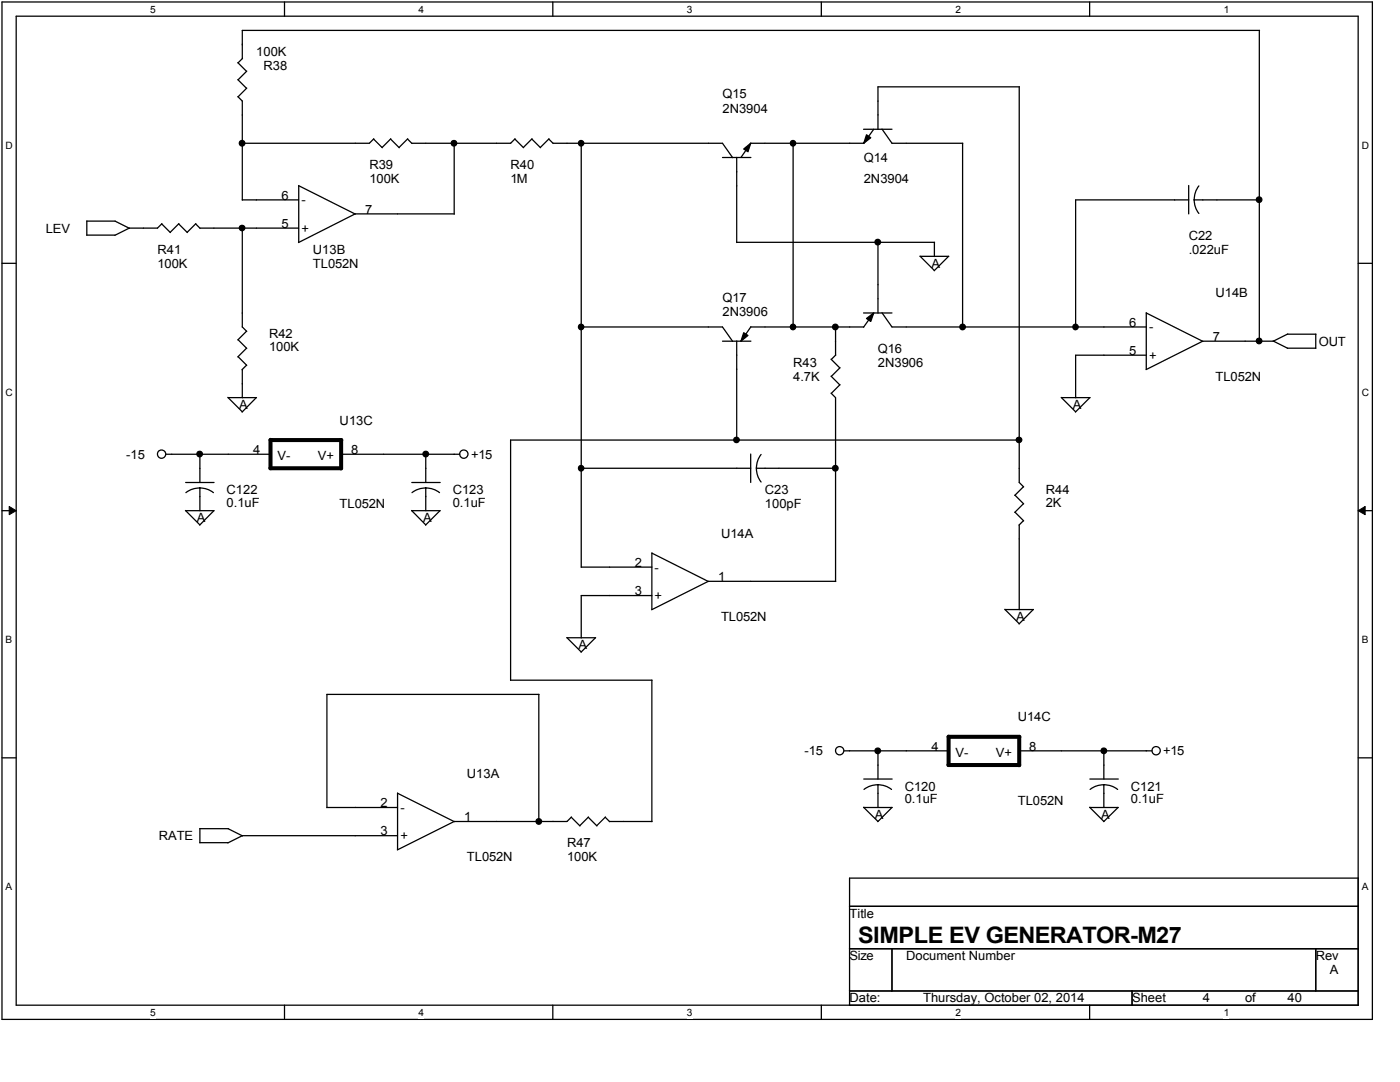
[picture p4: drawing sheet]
<svg xmlns="http://www.w3.org/2000/svg" width="279mm" height="216mm" viewBox="0 0 279 216" stroke-linecap="round" stroke-linejoin="round" font-family="sans-serif">
<path d="M.4 .4h273.5v203h-273.5zM3.2 3.2h267.9v197.4h-267.9z" fill="none" stroke="#000" stroke-width=".25"/>
<g fill="#fff">
<path d="M30 .7h1.1v2.3h-1.1z"/>
<path d="M30 200.9h1.1v2.3h-1.1z"/>
</g>
<path d="M56.8 .4v2.8M56.8 200.6v2.8" fill="none" stroke="#000" stroke-width=".25"/>
<g fill="#fff">
<path d="M83.5 .7h1.1v2.3h-1.1z"/>
<path d="M83.5 200.9h1.1v2.3h-1.1z"/>
</g>
<path d="M110.3 .4v2.8M110.3 200.6v2.8" fill="none" stroke="#000" stroke-width=".25"/>
<g fill="#fff">
<path d="M137.1 .7h1.1v2.3h-1.1z"/>
<path d="M137.1 200.9h1.1v2.3h-1.1z"/>
</g>
<path d="M163.9 .4v2.8M163.9 200.6v2.8" fill="none" stroke="#000" stroke-width=".25"/>
<g fill="#fff">
<path d="M190.7 .7h1.1v2.3h-1.1z"/>
<path d="M190.7 200.9h1.1v2.3h-1.1z"/>
</g>
<path d="M217.5 .4v2.8M217.5 200.6v2.8" fill="none" stroke="#000" stroke-width=".25"/>
<g fill="#fff">
<path d="M244.2 .7h1.1v2.3h-1.1z"/>
<path d="M244.2 200.9h1.1v2.3h-1.1z"/>
<path d="M1.1 27.9h1.5v2.2h-1.5z"/>
<path d="M271.8 27.9h1.4v2.2h-1.4z"/>
<path d="M1.1 77.2h1.5v2.2h-1.5z"/>
<path d="M271.8 77.2h1.4v2.2h-1.4z"/>
</g>
<path d="M.4 52.5h2.8M271.1 52.5h2.8" fill="none" stroke="#000" stroke-width=".25"/>
<g fill="#fff">
<path d="M1.1 126.5h1.3v2.3h-1.3z"/>
<path d="M271.8 126.5h1.3v2.3h-1.3z"/>
</g>
<path d="M.4 101.9h2.8M271.1 101.9h2.8" fill="none" stroke="#000" stroke-width=".25"/>
<path d="M1.8 101.1l1.4 .8-1.4 .8zM271.1 101.9l1.3-.8v1.6z" fill="#000"/>
<path d="M1.8 101.1l1.4 .8-1.4 .8zM271.1 101.9l1.3-.8v1.6z" fill="none" stroke="#000" stroke-width=".2"/>
<g fill="#fff">
<path d="M1.1 175.9h1.3v2.2h-1.3z"/>
<path d="M271.8 175.9h1.3v2.2h-1.3z"/>
</g>
<g fill="none" stroke="#000" stroke-width=".25">
<path d="M47.5 19.3l.9 .9v19.7M47.5 15.9l1.7 1.7M47.5 12.5l1.7 1.7M48.4 11.7l-.9 .8M49.2 17.6l-1.7 1.7M49.2 14.2l-1.7 1.7M203.4 17.3v79l.9 .9M203.5 17.3h-28.3v8.5M251.3 6.1v62M251.4 6.1h-203v5.6M48.4 39.9h11.2M59.6 37v11.4"/>
<path d="M59.6 37.1l11.3 5.6M74.6 27.7l1.7 1.8M74.6 27.7l-.9 .9h-25.3M77.9 27.7l1.8 1.8M78 27.7l-1.7 1.7M81.3 27.7l.9 .9M81.4 27.7l-1.8 1.7M90.6 28.6v14.1M102.7 27.7l1.8 1.8M102.8 27.7l-.9 .9h-19.7M106.1 27.7l1.8 1.8M106.2 27.7l-1.8 1.7"/>
<path d="M109.5 27.7l.9 .9M109.6 27.7l-1.8 1.7M110.4 28.6h33.8l2 2.9M116 28.6v84.6M144.2 31.4h5.7M147 31.4v17M148.4 29.7l1.4-1.1-.5 1.7zM149.8 28.6h22.6M149.9 28.5l-2 2.9M158.3 28.6v36.7M172.3 25.8h5.7M172.9 26.9l.9 .6-1.4 1.1z"/>
<path d="M174.4 25.8l-2.1 2.8M176 25.8l2 2.8h14.1M192.1 28.6v36.7M237.2 37v5.7M237.2 39.9h-22.5v25.4M238.3 39.9l.3 1.4 .7 1.3M238.3 39.9h13.1M239.3 37.1l-.7 1.3-.3 1.5M17.3 46.9h5.7M17.3 44.1h5.7M17.3 44.1v2.8M23 44.1l2.8 1.5"/>
<path d="M32.3 44.7l1.7 1.7M32.3 44.6l-.9 .9h-5.6l-2.9 1.5M35.7 44.7l1.7 1.7M35.7 44.6l-1.7 1.8M39.9 45.5h19.7M39.9 45.6l-.8-1-1.8 1.8M48.4 45.5v19.7l.8 .9M90.7 42.7h-19.8l-11.3 5.7M147 48.4h39.5v2.8M175.2 48.4v14.1M183.6 51.1l2.9 2.9M183.6 51.1h5.8"/>
<path d="M189.3 51.1l-2.9 2.9M45.5 79.3l2.9 2.9M45.5 79.3h5.7M47.5 67.8l1.7 1.7M47.5 71.2l1.7 1.7M48.4 73.7v5.7M49.2 66.1l-1.7 1.7M49.2 69.5l-1.7 1.7M49.2 72.9l-.9 .9M51.1 79.3l-2.8 2.9M116 65.2h28.2l2 2.9M144.2 68.1h5.7"/>
<path d="M147 68v19.8M148.4 66.4l.9 .5-1.4 1.2zM149.8 65.2h22.6M149.9 65.2l-2 2.9M165.9 78.5l.9 .8v36.7M165.9 75.1l1.7 1.7M165.9 71.7l1.7 1.7M166.8 65.2v5.7M166.8 70.8l-.9 .9M167.6 76.8l-1.7 1.7M167.6 73.4l-1.7 1.7M172.3 62.5h5.7"/>
<path d="M172.9 63.6l1.5-1.1-.6 1.6zM174.4 62.5l-2.1 2.8M176 62.4l2 2.8h50.8M211.8 79.3l2.9 2.9M211.8 79.3h5.7M217.5 79.3l-2.9 2.9M228.8 62.4v11.3M228.8 62.5l11.3 5.6M228.8 70.9h-14.1v8.5M254.1 68l2.9 1.5M254.2 68.1h-14.2l-11.3 5.7M257 66.7h5.6"/>
<path d="M257 66.6l-2.9 1.5M262.6 66.7v2.8h-5.7M33.1 90.6h20.9M37.1 96.3h5.6M39.9 97.4l1.4 .2 1.3 .7M39.9 97.4l-1.5 .2-1.3 .7M39.9 90.6v5.7M39.9 97.4v4.5M68.1 90.6h23.6M82.2 96.3h5.6M85 97.4l1.4 .2 1.3 .7M85 97.4l-1.5 .2-1.3 .7"/>
<path d="M85 90.6v5.7M85 97.4v4.5M116 93.4h33.8M149.8 90.6v5.7M151 93.4l.2 1.5 .7 1.3M151 93.4h15.8M151.9 90.7l-.7 1.3-.2 1.4M202.6 98.8l1.7 1.7M203.5 87.8h-101.6v48M204.3 97.1l-1.8 1.8M37 101.9l2.9 2.8M37.1 101.9h5.6"/>
<path d="M42.7 101.9l-2.9 2.9M82.1 101.9l2.9 2.8M82.2 101.9h5.6M87.8 101.9l-2.9 2.9M116 113.2h14.1M130.1 110.3v11.3M130.1 110.4l11.3 5.6M130.1 118.8h-14.1v8.5M166.8 116h-25.4l-11.3 5.7M202.6 102.2l1.7 1.7M203.4 104.7v17M204.3 100.5l-1.8 1.7"/>
<path d="M204.3 103.9l-.9 .9M101.9 135.7h28.2M107.5 138.6v25.4M107.6 138.6h-42.4v22.6M113.1 127.2l2.9 2.9M113.2 127.3h5.7M118.8 127.3l-2.8 2.8M130.1 135.7v28.3M200.5 121.6l2.9 2.9M200.6 121.6h5.6M206.2 121.6l-2.8 2.9M.4 151.2h2.8"/>
<path d="M79.3 158.2v11.3M79.3 158.3l11.4 5.7M168.4 149.8h20.9M172.4 155.4h5.7M175.2 156.6l1.4 .2 1.3 .7M175.2 156.6l-1.5 .2-1.3 .7M175.2 149.8v5.6M175.2 156.6v4.5M203.4 149.8h26.5M217.5 155.4h5.7M220.3 156.6l1.5 .2 1.3 .7M220.3 156.6l-1.5 .2-1.3 .7"/>
<path d="M220.3 149.8v5.6M220.3 156.6v4.5M271.1 151.2h2.8M39.9 165.3v2.8h5.6M39.9 165.4h5.7M45.5 165.4l2.9 1.4M65.2 161.1h14.1M79.3 166.8h-30.9l-2.9 1.4M114 163.1l1.7 1.7M114.1 163l-.9 .9h-22.6l-11.3 5.7M117.4 163.1l1.7 1.7M117.4 163l-1.7 1.8"/>
<path d="M120.8 163.1l.9 .9M120.8 163l-1.7 1.8M121.6 163.9h8.5M169.5 175.2h101.6v25.4h-101.6zM172.3 161.1l2.9 2.8M172.4 161.1h5.7M178 161.1l-2.8 2.9M223.1 161.1l-2.8 2.9M223.2 161.1h-5.7l2.8 2.8M169.5 180.8h101.6M169.5 189.3h101.6M169.5 197.7h101.6"/>
<path d="M178 189.3v8.4M225.9 197.7v2.9M262.6 189.3v8.4"/>
<circle cx="48.3" cy="28.6" r=".56"/>
<circle cx="90.6" cy="28.6" r=".56"/>
<circle cx="116" cy="28.6" r=".55"/>
<circle cx="158.2" cy="28.6" r=".55"/>
<circle cx="251.3" cy="39.8" r=".56"/>
<circle cx="48.3" cy="45.5" r=".55"/>
<circle cx="175.2" cy="48.3" r=".56"/>
<circle cx="116" cy="65.2" r=".55"/>
<circle cx="158.2" cy="65.2" r=".55"/>
<circle cx="166.7" cy="65.2" r=".56"/>
<circle cx="192.1" cy="65.2" r=".56"/>
<circle cx="214.6" cy="65.2" r=".55"/>
<circle cx="251.3" cy="68" r=".56"/>
<circle cx="32.2" cy="90.6" r=".83"/>
<circle cx="39.8" cy="90.6" r=".56"/>
<circle cx="85" cy="90.6" r=".56"/>
<circle cx="92.6" cy="90.6" r=".83"/>
<circle cx="116" cy="93.4" r=".55"/>
<circle cx="147" cy="87.8" r=".55"/>
<circle cx="166.7" cy="93.4" r=".56"/>
<circle cx="203.4" cy="87.8" r=".55"/>
<circle cx="167.6" cy="149.8" r=".83"/>
<circle cx="175.2" cy="149.8" r=".56"/>
<circle cx="220.3" cy="149.8" r=".56"/>
<circle cx="230.7" cy="149.8" r=".83"/>
<circle cx="107.5" cy="163.9" r=".56"/>
</g>
<g fill="#000">
<path d="M148.4 29.7l1.4-1.1-.5 1.7zM172.9 26.9l.9 .6-1.4 1.1zM148.4 66.4l.9 .5-1.4 1.2zM172.9 63.6l1.5-1.1-.6 1.6z"/>
<circle cx="48.3" cy="28.6" r=".56"/>
<circle cx="90.6" cy="28.6" r=".56"/>
<circle cx="116" cy="28.6" r=".55"/>
<circle cx="158.2" cy="28.6" r=".55"/>
<circle cx="251.3" cy="39.8" r=".56"/>
<circle cx="48.3" cy="45.5" r=".55"/>
<circle cx="175.2" cy="48.3" r=".56"/>
<circle cx="116" cy="65.2" r=".55"/>
<circle cx="158.2" cy="65.2" r=".55"/>
<circle cx="166.7" cy="65.2" r=".56"/>
<circle cx="192.1" cy="65.2" r=".56"/>
<circle cx="214.6" cy="65.2" r=".55"/>
<circle cx="251.3" cy="68" r=".56"/>
<circle cx="39.8" cy="90.6" r=".56"/>
<circle cx="85" cy="90.6" r=".56"/>
<circle cx="116" cy="93.4" r=".55"/>
<circle cx="147" cy="87.8" r=".55"/>
<circle cx="166.7" cy="93.4" r=".56"/>
<circle cx="203.4" cy="87.8" r=".55"/>
<circle cx="175.2" cy="149.8" r=".56"/>
<circle cx="220.3" cy="149.8" r=".56"/>
<circle cx="107.5" cy="163.9" r=".56"/>
</g>
<path d="M53.9 93.4h14.2M54 87.8h14.1v5.7M54 87.8v5.6M189.3 147h14.2M189.3 147v5.7h14.1M203.4 147v5.7" fill="none" stroke="#000" stroke-width=".8"/>
<text font-size="4.5" x="171.2" y="188.2">SIMPLE EV GENERATOR-M27</text>
<g font-size="2.5">
<text x="51.1" y="11.1">100K</text>
<text x="52.6" y="14">R38</text>
<text x="144.2" y="19.6">Q15</text>
<text x="144.2" y="22.4">2N3904</text>
<text x="73.7" y="33.7">R39</text>
<text x="101.9" y="33.7">R40</text>
<text x="172.4" y="32.3">Q14</text>
<text x="56.2" y="39.8">6</text>
<text x="60.2" y="40.8">-</text>
<text x="73.7" y="36.5">100K</text>
<text x="101.9" y="36.5">1M</text>
<text x="172.4" y="36.5">2N3904</text>
<text x="9.2" y="46.4">LEV</text>
<text x="56.2" y="45.5">5</text>
<text x="60.2" y="46.4">+</text>
<text x="72.9" y="42.6">7</text>
<text x="237.2" y="47.8">C22</text>
<text x="31.4" y="50.6">R41</text>
<text x="31.4" y="53.4">100K</text>
<text x="62.5" y="50.6">U13B</text>
<text x="62.5" y="53.4">TL052N</text>
<text x="185.9" y="53.4">A</text>
<text x="237.2" y="50.6">.022uF</text>
<text x="242.6" y="59.4">U14B</text>
<text x="144.2" y="60.2">Q17</text>
<text x="144.2" y="63">2N3906</text>
<text x="225.3" y="65.2">6</text>
<text x="53.7" y="67.5">R42</text>
<text x="53.7" y="70.1">100K</text>
<text x="175.2" y="70.4">Q16</text>
<text x="225.3" y="70.8">5</text>
<text x="229.3" y="71.8">+</text>
<text x="229.3" y="66.1">-</text>
<text x="242" y="68">7</text>
<text x="263.2" y="69">OUT</text>
<text x="158.3" y="73.2">R43</text>
<text x="158.3" y="76">4.7K</text>
<text x="175.2" y="73.2">2N3906</text>
<text x="242.6" y="76">TL052N</text>
<text x="47.8" y="81.6">A</text>
<text x="214.1" y="81.6">A</text>
<text x="67.8" y="84.7">U13C</text>
<text x="25.2" y="91.5">-15</text>
<text x="50.6" y="90.6">4</text>
<text x="55.4" y="91.8">V-</text>
<text x="63.4" y="91.8">V+</text>
<text x="70.1" y="90.6">8</text>
<text x="94" y="91.5">+15</text>
<text x="45.2" y="98.6">C122</text>
<text x="45.2" y="101.1">0.1uF</text>
<text x="67.8" y="101.4">TL052N</text>
<text x="90.3" y="98.6">C123</text>
<text x="90.3" y="101.1">0.1uF</text>
<text x="152.7" y="98.6">C23</text>
<text x="152.7" y="101.4">100pF</text>
<text x="208.7" y="98.6">R44</text>
<text x="208.7" y="101.1">2K</text>
<text x="39.3" y="104.2">A</text>
<text x="84.4" y="104.2">A</text>
<text x="143.9" y="107.3">U14A</text>
<text x="126.7" y="113.1">2</text>
<text x="126.7" y="118.8">3</text>
<text x="130.6" y="119.7">+</text>
<text x="130.6" y="114.1">-</text>
<text x="143.3" y="116">1</text>
<text x="143.9" y="123.9">TL052N</text>
<text x="202.8" y="123.9">A</text>
<text x="115.4" y="129.5">A</text>
<text x="203.1" y="143.9">U14C</text>
<text x="185.9" y="149.8">4</text>
<text x="205.4" y="149.8">8</text>
<text x="93.2" y="155.2">U13A</text>
<text x="160.5" y="150.7">-15</text>
<text x="190.7" y="151">V-</text>
<text x="198.8" y="151">V+</text>
<text x="232.2" y="150.7">+15</text>
<text x="75.9" y="161.1">2</text>
<text x="79.9" y="162">-</text>
<text x="180.6" y="157.7">C120</text>
<text x="180.6" y="160.3">0.1uF</text>
<text x="203.1" y="160.6">TL052N</text>
<text x="225.7" y="157.7">C121</text>
<text x="225.7" y="160.3">0.1uF</text>
<text x="31.7" y="167.6">RATE</text>
<text x="75.9" y="166.7">3</text>
<text x="79.9" y="167.6">+</text>
<text x="92.6" y="163.9">1</text>
<text x="174.6" y="163.4">A</text>
<text x="219.7" y="163.4">A</text>
<text x="93.2" y="171.8">TL052N</text>
<text x="113.2" y="169">R47</text>
<text x="113.2" y="171.8">100K</text>
<text x="169.5" y="183.1">Title</text>
<text x="169.5" y="191.6">Size</text>
<text x="180.8" y="191.6">Document Number</text>
<text x="262.6" y="191.6">Rev</text>
<text x="265.4" y="194.4">A</text>
<text x="169.5" y="200">Date:</text>
<text x="184.2" y="200">Thursday, October 02, 2014</text>
<text x="225.9" y="200">Sheet</text>
<text x="240" y="200">4</text>
<text x="248.5" y="200">of</text>
<text x="257" y="200">40</text>
</g>
<g font-size="2">
<text x="30" y="2.6">5</text>
<text x="83.5" y="2.6">4</text>
<text x="137.1" y="2.6">3</text>
<text x="190.7" y="2.6">2</text>
<text x="244.2" y="2.6">1</text>
<text x="1.1" y="29.7">D</text>
<text x="271.8" y="29.7">D</text>
<text x="1.1" y="79">C</text>
<text x="271.8" y="79">C</text>
<text x="1.1" y="128.4">B</text>
<text x="271.8" y="128.4">B</text>
<text x="1.1" y="177.7">A</text>
<text x="271.8" y="177.7">A</text>
<text x="30" y="202.7">5</text>
<text x="83.5" y="202.7">4</text>
<text x="137.1" y="202.7">3</text>
<text x="190.7" y="202.7">2</text>
<text x="244.2" y="202.7">1</text>
</g>
</svg>
